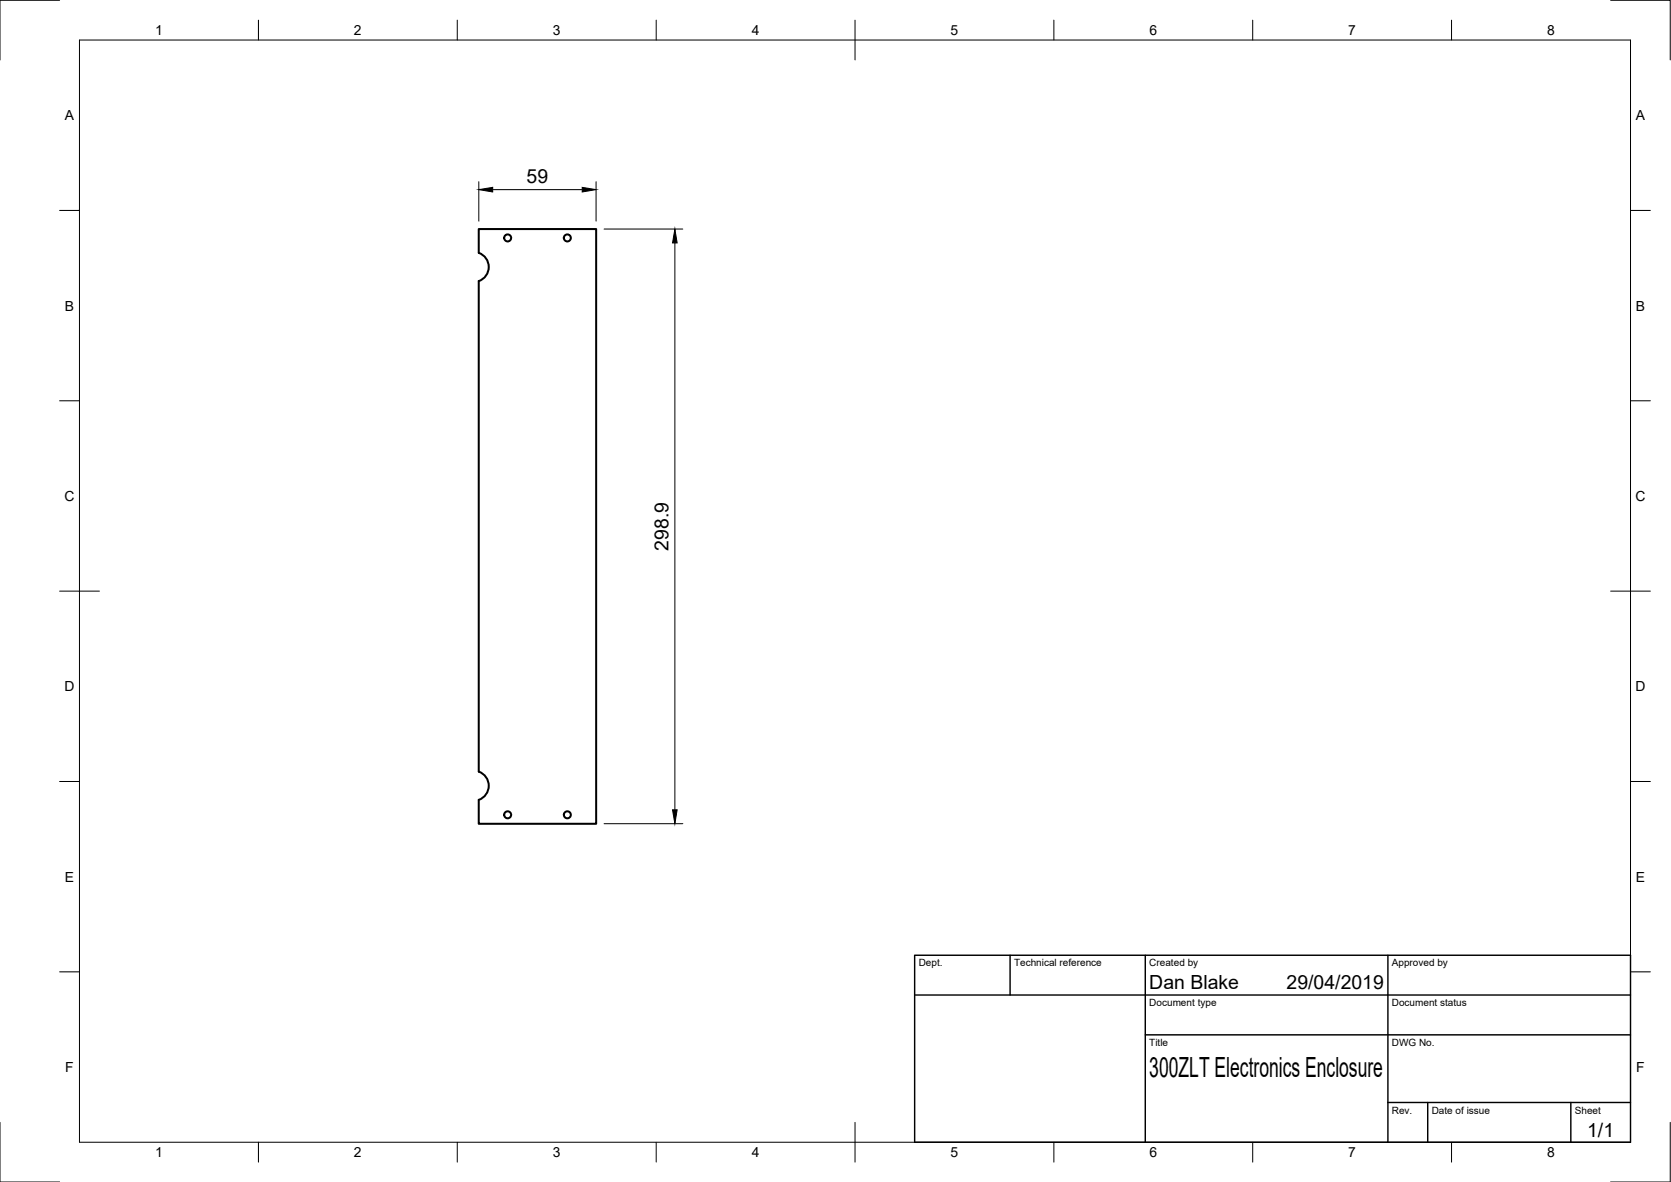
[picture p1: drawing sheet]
<svg xmlns="http://www.w3.org/2000/svg" width="420mm" height="297mm" viewBox="0 0 420 297" stroke-linecap="round" stroke-linejoin="round" font-family="sans-serif">
<!-- layer: Visible -->
<g fill="none" stroke="#000" stroke-width=".51">
<path d="M120.4 57.6h29.5v149.4h-29.5v-6a3.8 3.8 0 0 0 2.5-3.5 3.8 3.8 0 0 0-2.5-3.6v-123.3a3.8 3.8 0 0 0 2.5-3.5 3.8 3.8 0 0 0-2.5-3.5z"/>
<circle cx="127.6" cy="59.8" r=".88"/>
<circle cx="142.7" cy="59.8" r=".88"/>
<circle cx="127.6" cy="204.8" r=".88"/>
<circle cx="142.7" cy="204.8" r=".88"/>
</g>
<!-- layer: Border -->
<g fill="none" stroke="#000" stroke-width=".25">
<path d="M15 .1h-15v15M20 10.1h390v276.9h-390zM65 5.1v5M115 5.1v5M165 5.1v5M215 5.1v10M265 5.1v5M315 5.1v5M365 5.1v5M405 .1h15v15M15 52.9h5M410 52.9h5"/>
<path d="M15 100.7h5M410 100.7h5M15 148.6h10M405 148.6h10M15 196.4h5M410 196.4h5M15 244.2h5M410 244.2h5M0 282.1v14.9h15M65 287v5M115 287v5M165 287v5"/>
<path d="M215 282.1v9.9M265 287v5M315 287v5M365 287v5M420 282.1v14.9h-15"/>
</g>
<!-- layer: TitleBlock -->
<path d="M230 240.1h180v46.9h-180zM230 250h180M254 240.1v9.9M288 240.1v46.9M349 240.1v46.9M288 260.1h122M349 277.1h61M359 277.1v9.9M395 277.1v9.9" fill="none" stroke="#000" stroke-width=".36"/>
<!-- layer: Dimensions -->
<path d="M120.4 45.7v9.9M123.9 47.7h22.5M149.9 45.7v9.9M151.9 57.6h19.8M169.7 61.1v142.4M151.9 207h19.8" fill="none" stroke="#000" stroke-width=".25"/>
<path d="M120.4 47.7l3.5-.6v1.1zM146.4 47.1l3.5 .6-3.5 .5zM169.7 57.6l.6 3.5h-1.2zM169.1 203.5h1.2l-.6 3.5z" fill="#000" stroke="#000" stroke-width=".25"/>
<text font-size="7" x="289" y="270.6">300ZLT Electronics Enclosure</text>
<g font-size="4.9">
<text x="132.4" y="46.1">59</text>
<text x="168.1" y="138.4" transform="rotate(-90 168.1 138.4)">298.9</text>
<text x="289" y="248.5">Dan Blake</text>
<text x="323.5" y="248.5">29/04/2019</text>
<text x="399.1" y="285.7">1/1</text>
</g>
<g font-size="3.5">
<text x="39" y="8.8">1</text>
<text x="89" y="8.8">2</text>
<text x="139" y="8.8">3</text>
<text x="189" y="8.8">4</text>
<text x="239" y="8.8">5</text>
<text x="289" y="8.8">6</text>
<text x="339" y="8.8">7</text>
<text x="389" y="8.8">8</text>
<text x="16.3" y="30.2">A</text>
<text x="411.3" y="30.2">A</text>
<text x="16.3" y="78">B</text>
<text x="411.3" y="78">B</text>
<text x="16.2" y="125.9">C</text>
<text x="411.2" y="125.9">C</text>
<text x="16.2" y="173.7">D</text>
<text x="411.2" y="173.7">D</text>
<text x="16.3" y="221.6">E</text>
<text x="411.3" y="221.6">E</text>
<text x="16.4" y="269.4">F</text>
<text x="411.4" y="269.4">F</text>
<text x="39" y="290.8">1</text>
<text x="89" y="290.8">2</text>
<text x="139" y="290.8">3</text>
<text x="189" y="290.8">4</text>
<text x="239" y="290.8">5</text>
<text x="289" y="290.8">6</text>
<text x="339" y="290.8">7</text>
<text x="389" y="290.8">8</text>
</g>
<g font-size="2.5">
<text x="231" y="242.9">Dept.</text>
<text x="255" y="242.9">Technical reference</text>
<text x="289" y="242.9">Created by</text>
<text x="350" y="242.9">Approved by</text>
<text x="289" y="252.8">Document type</text>
<text x="350" y="252.8">Document status</text>
<text x="289" y="262.9">Title</text>
<text x="350" y="262.9">DWG No.</text>
<text x="350" y="279.9">Rev.</text>
<text x="360" y="279.9">Date of issue</text>
<text x="396" y="279.9">Sheet</text>
</g>
</svg>
